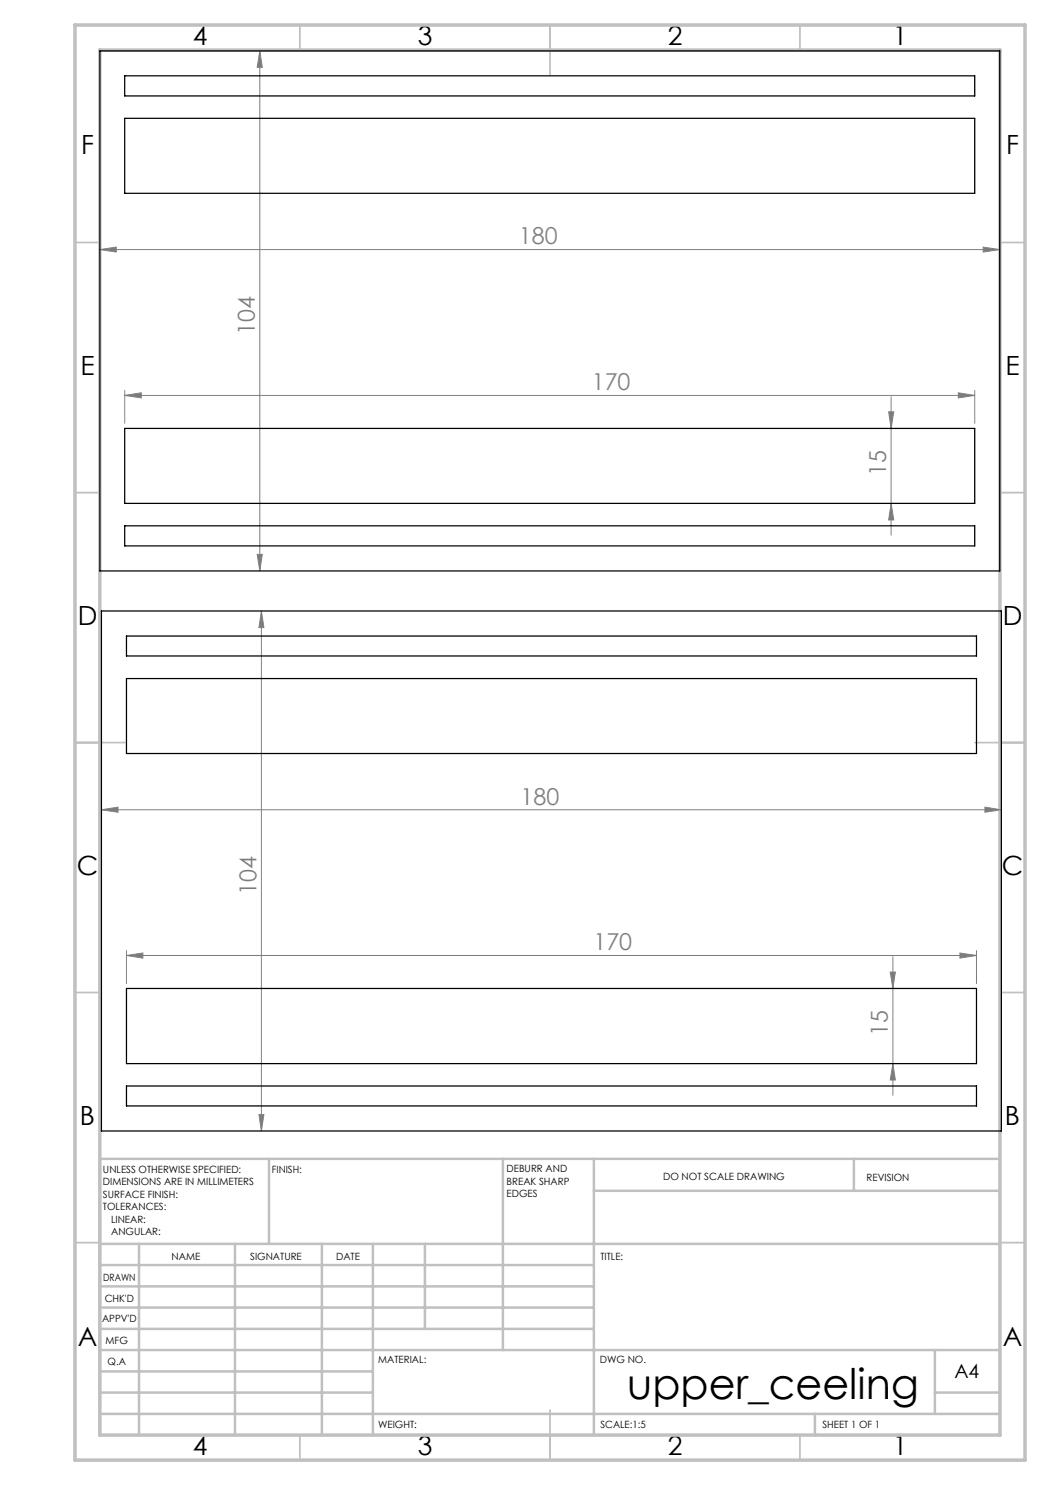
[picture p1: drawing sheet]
<svg xmlns="http://www.w3.org/2000/svg" width="210mm" height="297mm" viewBox="0 0 210 297" stroke-linecap="round" stroke-linejoin="round" font-family="sans-serif">
<g fill="none" stroke="#808080" stroke-width=".2">
<path d="M52 10.2l.5 3.3h-1.1zM52 10.2v104M20 49.9l3.2-.5v1zM20 49.9h180M196.6 49.4l3.4 .5-3.4 .5zM24.9 79.1l3.4-.5v1zM24.9 78.1v6.6M24.9 79.1h170M178.2 79.3v27.7M191.7 78.6l3.2 .5-3.2 .5zM194.9 78.1v6.6M177.7 82.4h1.1l-.6 3.3z"/>
<path d="M51.4 110.9h1.1l-.5 3.3zM178.2 100.7l.6 3.3h-1.1zM52.3 122.2l.5 3.3h-1zM52.3 122.2v104M20.3 162l3.3-.6v1.1zM20.3 162h180M197 161.4l3.3 .6-3.3 .5zM25.3 191.1l3.3-.5v1zM25.3 190.1v6.6M25.3 191.1h170M178 194.4h1.1l-.5 3.3zM178.6 191.3v27.8"/>
<path d="M192 190.6l3.3 .5-3.3 .5zM195.3 190.1v6.6M178.6 212.7l.5 3.3h-1.1zM51.8 222.9h1l-.5 3.3z"/>
</g>
<g fill="none" stroke="#c0c0c0" stroke-width=".35">
<path d="M60 5v5M110 5v10M160 5v5M15 48.5h5M200 48.5h5M15 98.5h5M200 98.5h5M15 148.5h10M195 148.5h10M15 198.5h5M200 198.5h5M15 248.5h5"/>
<path d="M200 248.5h5M60 287v5M110 282v10M160 287v5"/>
</g>
<g fill="none" stroke="#c0c0c0" stroke-width=".5">
<path d="M53.8 231.8v17M100.6 231.8v38.2M118.8 231.8v55.2M118.8 238.2h81.2M170.8 231.8v6.4M200 231.8h-180v55.2M20 248.8h180M20 257.3h98.8M20 253h98.8M27.8 248.8v38.2M47 248.8v38.2M64.4 248.8v38.2"/>
<path d="M74.6 248.8v38.2M85 248.8v17M20 265.8h98.8M20 261.5h98.8M20 278.5h54.6M20 274.3h54.6M20 270h180M187 278.5h13M187 270v12.8M20 282.8h180M163 282.8v4.2"/>
</g>
<path d="M15 5h190v287h-190zM20 10h180v277h-180z" fill="none" stroke="#c0c0c0" stroke-width=".7"/>
<g fill="#808080">
<path d="M20 49.9l3.2-.5v1zM196.6 49.4l3.4 .5-3.4 .5zM24.9 79.1l3.4-.5v1zM191.7 78.6l3.2 .5-3.2 .5zM20.3 162l3.3-.6v1.1zM197 161.4l3.3 .6-3.3 .5zM25.3 191.1l3.3-.5v1zM192 190.6l3.3 .5-3.3 .5z"/>
<path d="M51.4 110.9h1.1l-.5 3.3zM52 10.2l.5 3.3h-1.1zM51.8 222.9h1l-.5 3.3zM52.3 122.2l.5 3.3h-1z"/>
<path d="M177.7 82.4h1.1l-.6 3.3zM178.2 100.7l.6 3.3h-1.1zM178 194.4h1.1l-.5 3.3zM178.6 212.7l.5 3.3h-1.1z"/>
</g>
<path d="M20 10.2h180v104h-180zM24.9 15.2h170v4h-170zM24.9 23.7h170v15h-170zM24.9 85.7h170v15h-170zM24.9 105.2h170v4h-170zM20.3 122.2h180v104h-180zM25.3 127.2h170v4h-170zM25.3 135.7h170v15h-170zM25.3 197.7h170v15h-170zM25.3 217.2h170v4h-170z" fill="none" stroke="#000" stroke-width=".25"/>
<text font-size="8.5" x="125.5" y="279.7">upper_ceeling</text>
<g font-size="5.3">
<text x="38.5" y="9">4</text>
<text x="83.5" y="9">3</text>
<text x="133.6" y="9">2</text>
<text x="178.6" y="9">1</text>
<text x="16.2" y="30.7">F</text>
<text x="201.2" y="30.7">F</text>
<text x="16.1" y="75">E</text>
<text x="201.1" y="75">E</text>
<text x="15.5" y="125">D</text>
<text x="200.5" y="125">D</text>
<text x="15.4" y="175">C</text>
<text x="200.4" y="175">C</text>
<text x="16" y="225">B</text>
<text x="201" y="225">B</text>
<text x="15.5" y="269.2">A</text>
<text x="200.5" y="269.2">A</text>
<text x="38.5" y="291">4</text>
<text x="83.5" y="291">3</text>
<text x="133.6" y="291">2</text>
<text x="178.6" y="291">1</text>
</g>
<g font-size="4.7" fill="#808080">
<text x="103.8" y="48.9">180</text>
<text x="51" y="67" transform="rotate(-90 51 67)">104</text>
<text x="118.4" y="78">170</text>
<text x="177.2" y="95.2" transform="rotate(-90 177.2 95.2)">15</text>
<text x="104.1" y="160.9">180</text>
<text x="51.3" y="179.1" transform="rotate(-90 51.3 179.1)">104</text>
<text x="118.7" y="190.1">170</text>
<text x="177.6" y="207.3" transform="rotate(-90 177.6 207.3)">15</text>
</g>
<text font-size="3.9" x="190.9" y="275.5">A4</text>
<g font-size="2">
<text x="20.6" y="234.6">UNLESS OTHERWISE SPECIFIED:</text>
<text x="20.6" y="237.1">DIMENSIONS ARE IN MILLIMETERS</text>
<text x="20.6" y="239.6">SURFACE FINISH:</text>
<text x="54.4" y="234.6">FINISH:</text>
<text x="101.3" y="234.5">DEBURR AND</text>
<text x="101.3" y="237">BREAK SHARP</text>
<text x="101.3" y="239.5">EDGES</text>
<text x="132.6" y="236">DO NOT SCALE DRAWING</text>
<text x="173.3" y="236.2">REVISION</text>
<text x="20.6" y="242.1">TOLERANCES:</text>
<text x="22.2" y="244.6">LINEAR:</text>
<text x="22.2" y="247.1">ANGULAR:</text>
<text x="34.3" y="252">NAME</text>
<text x="50" y="251.9">SIGNATURE</text>
<text x="67.2" y="251.9">DATE</text>
<text x="120.1" y="251.9">TITLE:</text>
<text x="20.6" y="256.1">DRAWN</text>
<text x="20.9" y="260.3">CHK'D</text>
<text x="20.4" y="264.4">APPV'D</text>
<text x="21.1" y="268.8">MFG</text>
<text x="21.5" y="273">Q.A</text>
<text x="75.6" y="272.5">MATERIAL:</text>
<text x="120" y="272.5">DWG NO.</text>
<text x="75.6" y="285.5">WEIGHT:</text>
<text x="120.1" y="285.6">SCALE:1:5</text>
<text x="164.5" y="285.6">SHEET 1 OF 1</text>
</g>
</svg>
